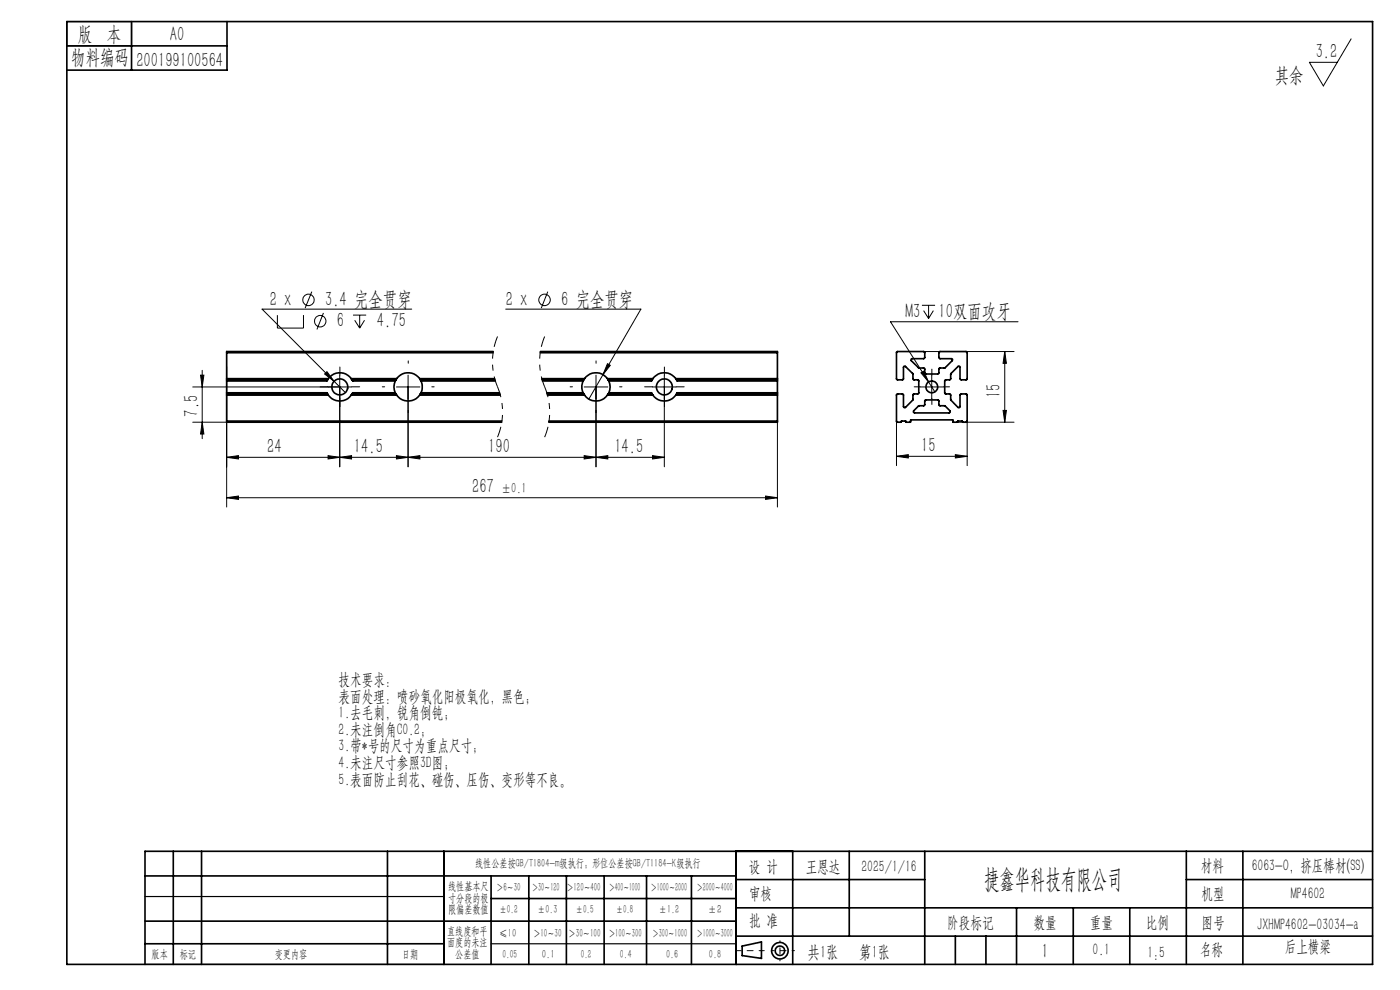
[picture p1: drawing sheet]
<svg xmlns="http://www.w3.org/2000/svg" width="297mm" height="210mm" viewBox="0 0 297 210" stroke-linecap="round" stroke-linejoin="round" font-family="sans-serif">
<g fill="none" stroke="#000" stroke-width=".21">
<path d="M286.6 8.2l-5.9 10-2.9-5h5.9M42.5 79.6h.8l-.4 2.5zM42.9 78.6v14.5M48.1 77.7v29.9M58.8 66.8v2.8h5.6v-2.8M66.1 61.9l-1.4 3.5M68.6 66.4l-1.4 3.5M69.4 78.8l1.5 2.1-2-1.6zM72.1 79.6v19.4M74.9 66.8h2.8M75.2 67.9l1.1 1.7M76.3 66.8v2.8"/>
<path d="M77.3 67.9l-1 1.7M86.6 79.6v19.4M87.3 65.6h-31.7l15.3 15.3M107.3 65.6h28.7l-11.1 19.1M116.2 61.9l-1.4 3.5M126.4 79.6v19.4M128.9 77.1l.6 .4-1.6 2zM140.9 79.6v19.4M195.4 79.1l.6-.4 1 2.3zM195.6 64.8h2.8M195.9 74.6h19.2M195.9 65.9l1.1 1.6"/>
<path d="M197 64.8v2.7M197.7 79.6v5M198 65.9l-1 1.6M213.1 74.6l.4 2.5h-.7zM213.1 74.6v15M216 68.3h-27.1l9.4 14.8M40.9 82.1h33.7M40.9 89.6h7.2M42.9 89.6l.4 2.5h-.8zM48.1 97l2.5-.3v.7zM69.6 96.7l2.5 .3-2.5 .4zM70.9 80.9l2.4 2.4"/>
<path d="M72.1 97l2.5-.3v.7zM84.1 96.7l2.5 .3-2.5 .4zM84.1 82.1h5M86.6 97l2.5-.3v.7zM123.9 96.7l2.5 .3-2.5 .4zM123.9 82.1h5M126.4 97l2.5-.3v.7zM138.4 96.7l2.5 .3-2.5 .4zM138.4 82.1h5M140.9 97h-92.8M164.9 89.6v18M190.2 96.8l2.5-.4v.7z"/>
<path d="M190.2 89.3v9.5M190.2 96.8h15M195.2 82.1h5M202.7 96.4l2.5 .4-2.5 .3zM203.1 89.6h12M205.2 89.3v9.5M212.8 87.1h.7l-.4 2.5zM48.1 105.6l2.5-.4v.7zM48.1 105.6h116.8M162.4 105.2l2.5 .4-2.5 .3z"/>
<circle cx="65.4" cy="63.6" r="1.2"/>
<circle cx="67.9" cy="68.1" r="1.21"/>
<circle cx="115.5" cy="63.6" r="1.21"/>
</g>
<path d="M105.5 71.4a13.9 13.9 0 0 0 0 10.7M115.5 71.4a13.9 13.9 0 0 0 0 10.7M105.5 82.1a13.9 13.9 0 0 1 0 10.6M115.5 82.1a13.9 13.9 0 0 1 0 10.6" fill="none" stroke="#000" stroke-width=".21" stroke-dasharray="6.3 1.3 1.3 1.3 1.3 1.3" stroke-dashoffset="4" stroke-linecap="butt"/>
<g fill="none" stroke="#000" stroke-width=".35">
<path d="M14.2 4.6h277v200h-277zM14.2 9.7h34M27.9 4.6v10.3M48.2 4.6v10.3h-34M48.1 74.8h56.5M48.1 74.8v5.5M104.6 74.6h-56.5v.2M114.6 74.8h50.3M114.6 74.6h50.3v.2M164.9 74.8v5.5M190.2 74.7l5.9-.1v1.4l-2.7 .1-.1 .2v.2l1.5 1.5 1.3 .1 .1 1.1 .1 .1h2.7l.2-.2 .1-1 1.2-.1 1.6-1.6-.2-.3h-2.6l-.1-.2 .1-1.3h5.8v5.9l-1.3 .1-.1-.2v-2.6l-.4-.1-1.6 1.6-.1 1.2-1.2 .2v2.7l.2 .2 1 .1 .1 1.2 1.7 1.6 .3-.2v-2.6h1.4v5.8l-.9 .1-.1-.3h-.9l-.1 .3h-.9l-.1-.5h-8.8l-.2 .5h-.9l-.1-.3h-.9l-.1 .3h-.8l-.1-.2v-5.7h1.4l.1 2.5 .2 .3 1.7-1.6 .1-1.2 1.1-.1 .1-.2v-2.7l-1.2-.2-.1-1.2-1.5-1.6a.24 .24 0 0 0-.3 0 .24 .24 0 0 0-.1 .2v2.5l-.2 .2h-1.2l-.1-.2zM48.1 83.6v.2"/>
<path d="M48.1 80.3v.3M48.1 89.3v.3h58.3M48.1 80.6v.2M48.1 83.3h21.3l.1 .3M48.1 83.3v.3M48.1 80.3h21.5M48.1 80.6h21.4M48.1 83.6h21.4M48.1 83.8h21.5M48.1 89.3h58.4M48.1 80.8v2.5M48.1 83.8v5.5"/>
<path d="M69.5 83.6l.1 .2M69.5 80.6l-.1 .2h-21.3M69.6 80.3a3 3 0 0 1 4.9 0M69.6 83.8a3 3 0 0 0 4.9 0M69.6 80.3l-.1 .3M74.5 80.3l.2 .3M74.5 80.3h9.6M74.5 83.8h9.6M74.7 83.6l-.2 .2M74.7 80.6l.1 .2h9.1M74.7 80.6h9.3M74.7 83.6h9.3"/>
<path d="M83.9 83.3l.1 .3M83.9 83.3h-9.1l-.1 .3M83.9 80.8a2.92 2.92 0 0 0 0 2.5M84 83.6l.1 .2M84 80.6l-.1 .2M84.1 80.3a3 3 0 0 1 4.9 0M84.1 80.3l-.1 .3M84.1 83.8a3 3 0 0 0 4.9 0M89 80.3l.2 .3M89 80.3h15.9M89 83.8h17.1M89.2 83.6l-.2 .2"/>
<path d="M89.2 80.6l.1 .2M89.2 80.6h15.8M89.2 83.6h16.8M89.3 83.3l-.1 .3M89.3 80.8a3.3 3.3 0 0 1 0 2.5M89.3 80.8h15.8M89.3 83.3h16.7M114.9 80.3h9.1M115 80.6h8.8M115.1 80.8h8.6M116 83.3h7.7M116.1 83.6h7.7"/>
<path d="M116.1 83.8h7.9M116.5 89.3h48.4M123.7 83.3l.1 .3M123.7 80.8a2.92 2.92 0 0 0 0 2.5M123.8 83.6l.2 .2M123.8 80.6l-.1 .2M124 80.3a3 3 0 0 1 4.9 0M124 80.3l-.2 .3M124 83.8a3 3 0 0 0 4.9 0M128.9 80.3l.1 .3M128.9 80.3h9.6M128.9 83.8h9.6"/>
<path d="M129 83.6l-.1 .2M129 80.6l.2 .2M129 80.6h9.3M129 83.6h9.3M129.2 83.3h9l.1 .3M129.2 83.3l-.2 .3M129.2 80.8a2.92 2.92 0 0 1 0 2.5M138.3 83.6l.2 .2M138.3 80.6l-.1 .2h-9M138.5 80.3a3 3 0 0 1 4.9 0M138.5 80.3l-.2 .3M138.5 83.8a3 3 0 0 0 4.9 0"/>
<path d="M143.4 80.3l.1 .3M143.4 80.3h21.5M143.4 83.8h21.5M143.5 83.6l-.1 .2M143.5 80.6l.2 .2h21.2M143.5 80.6h21.4M143.5 83.6h21.4M164.9 80.3v.3M164.9 83.6v.2M164.9 89.3v.3h-48.5M164.9 83.3h-21.2l-.2 .3M164.9 83.3v.3"/>
<path d="M164.9 80.6v.2M164.9 80.8v2.5M164.9 83.8v5.5M194.9 86.1l1.2-.1 .1-1 .1-.2h2.7l.2 .2 .1 1 1.1 .1 1.1 1a.26 .26 0 0 1 .1 .3 .26 .26 0 0 1-.3 .2h-7.3a.26 .26 0 0 1-.2-.2 .26 .26 0 0 1 .1-.3zM30.8 195.4h125.4M30.8 185.8h125.4M36.8 180.6v24M42.8 180.6v24M82.2 180.6v24M94.2 180.6v24M104.2 185.8v18.8M104.2 190.6h52"/>
<path d="M112.2 185.8v18.8M120.2 185.8v18.8M128.2 185.8v18.8M137.2 185.8v18.8M146.7 185.8v18.8M156.2 180.6v24M156.2 186.6h40M156.2 198.6h135M156.2 192.6h135M168.2 180.6v24M180.2 180.6v18M196.2 180.6v24"/>
<path d="M202.7 198.6v6M209.2 198.6v6M215.7 192.6v12M227.7 192.6v12M239.7 192.6v12M251.7 186.6h39.5M251.7 180.6v24M263.7 180.6v24M291.2 180.6h-260.4v24M30.8 200.2h63.4M157.4 200.7l4.1-.9v3.5l-4.1-.6z"/>
<circle cx="72.1" cy="82.1" r="1.71"/>
<circle cx="140.9" cy="82.1" r="1.71"/>
<circle cx="197.7" cy="82.1" r="1.25"/>
<circle cx="165.5" cy="201.7" r="1.74"/>
<circle cx="165.5" cy="201.7" r="1"/>
</g>
<g fill="none" stroke="#000" stroke-width=".21" stroke-dasharray="15.2 1.3 1.3 1.3">
<path d="M72.1 79.6v-1.7M86.6 77.1v-.5M126.4 77.1v-.5M140.9 79.6v-1.7M197.7 79.6v-1.3M69.6 82.1h-1.7M72.1 84.6v1.7M74.6 82.1h1.7M81.6 82.1h-.5M86.6 87.1v.5M91.6 82.1h.5M121.4 82.1h-.5"/>
<path d="M126.4 87.1v.5M131.4 82.1h.5M138.4 82.1h-1.7M140.9 84.6v1.7M143.4 82.1h1.7M195.2 82.1h-1.3M197.7 84.6v1.2M200.2 82.1h1.2"/>
</g>
<path d="M162.1 201.7h-6" fill="none" stroke="#000" stroke-width=".21" stroke-dasharray="15.2 1.3 1.3 1.3" stroke-dashoffset="14.1"/>
<path d="M168.5 201.7h-4.8" fill="none" stroke="#000" stroke-width=".21" stroke-dasharray="15.2 1.3 1.3 1.3" stroke-dashoffset="14.7"/>
<path d="M165.5 199.6v4.2" fill="none" stroke="#000" stroke-width=".21" stroke-dasharray="15.2 1.3 1.3 1.3" stroke-dashoffset="15"/>
<path d="M14.2 4.6h13.7v5.1h-13.7zM30.8 190.2h63.4M30.8 204.6h63.4M104.2 200.2h52" fill="none" stroke="#000" stroke-width=".25"/>
<g fill="#000">
<path d="M213.1 74.6l.4 2.5h-.7zM212.8 87.1h.7l-.4 2.5z"/>
<path d="M42.5 79.6h.8l-.4 2.5zM42.9 89.6l.4 2.5h-.8z"/>
<path d="M69.4 78.8l-.5 .5 2 1.6zM128.9 77.1l-1 2.4 1.6-2zM195.4 79.1l1.6 1.9-1-2.3z"/>
<path d="M86.6 97l2.5-.3v.7zM123.9 96.7l2.5 .3-2.5 .4z"/>
<path d="M84.1 96.7l2.5 .3-2.5 .4zM72.1 97l2.5-.3v.7z"/>
<path d="M126.4 97l2.5-.3v.7zM138.4 96.7l2.5 .3-2.5 .4z"/>
<path d="M190.2 96.8l2.5-.4v.7zM202.7 96.4l2.5 .4-2.5 .3z"/>
<path d="M162.4 105.2l2.5 .4-2.5 .3zM48.1 105.6l2.5-.4v.7zM69.6 96.7l2.5 .3-2.5 .4zM48.1 97l2.5-.3v.7z"/>
</g>
<text font-size="5.6" x="208.8" y="188.3">捷鑫华科技有限公司</text>
<g font-size="4.4">
<text x="16.5" y="8.6">版 本</text>
<text x="36.1" y="8.6">A0</text>
<text x="15.1" y="13.7">物料编码</text>
<text x="28.9" y="14.2">200199100564</text>
<text x="270.5" y="17.3">其余</text>
<text x="279.1" y="12.3">3.2</text>
<text x="57.2" y="64.9">2 x</text>
<text x="69" y="64.9">3.4 完全贯穿</text>
<text x="107.3" y="64.9">2 x</text>
<text x="119.1" y="64.9">6 完全贯穿</text>
<text x="71.5" y="69.4">6</text>
<text x="80" y="69.4">4.75</text>
<text x="192.1" y="67.4">M3</text>
<text x="199.1" y="67.4">10双面攻牙</text>
<text x="42" y="88.4" transform="rotate(-90 42 88.4)">7.5</text>
<text x="212.3" y="84.4" transform="rotate(-90 212.3 84.4)">15</text>
<text x="195.4" y="95.9">15</text>
<text x="56.7" y="96.1">24</text>
<text x="75.1" y="96.1">14.5</text>
<text x="103.6" y="96.1">190</text>
<text x="130.3" y="96.1">14.5</text>
<text x="100.2" y="104.7">267</text>
<text x="221" y="203.2">1</text>
</g>
<g font-size="3.8">
<text x="171.3" y="203.2">共1张</text>
<text x="182.3" y="203.2">第1张</text>
</g>
<g font-size="3.5">
<text x="71.8" y="145.3">技术要求：</text>
<text x="71.8" y="148.8">表面处理：喷砂氧化阳极氧化，黑色；</text>
<text x="71.8" y="152.3">1.去毛刺，锐角倒钝；</text>
<text x="71.8" y="155.9">2.未注倒角C0.2；</text>
<text x="71.8" y="159.4">3.带*号的尺寸为重点尺寸；</text>
<text x="71.8" y="162.9">4.未注尺寸参照3D图；</text>
<text x="71.8" y="166.5">5.表面防止刮花、碰伤、压伤、变形等不良。</text>
<text x="158.9" y="184.9">设 计</text>
<text x="170.9" y="184.9">王恩达</text>
<text x="182.7" y="184.9">2025/1/16</text>
<text x="254.7" y="184.7">材料</text>
<text x="265.5" y="184.7">6063-O，挤压棒材(SS)</text>
<text x="158.9" y="190.8">审核</text>
<text x="254.9" y="190.7">机型</text>
<text x="273.8" y="190.8">MP4602</text>
<text x="158.9" y="196.5">批 准</text>
<text x="200.9" y="196.9">阶段标记</text>
<text x="219.3" y="196.9">数量</text>
<text x="231.2" y="196.9">重量</text>
<text x="243.1" y="196.9">比例</text>
<text x="254.9" y="196.9">图号</text>
<text x="266.7" y="197.3">JXHMP4602-03034-a</text>
<text x="231.8" y="202.5">0.1</text>
<text x="243.4" y="203.2">1:5</text>
<text x="254.5" y="202.5">名称</text>
<text x="272.5" y="201.8">后上横梁</text>
</g>
<text font-size="3.1" x="106.3" y="104.7">±0.1</text>
<g font-size="2.5">
<text x="100.8" y="184">线性公差按GB/T1804-m级执行；形位公差按GB/T1184-K级执行</text>
<text x="95.1" y="188.8">线性基本尺</text>
<text x="95.1" y="191.3">寸分段的极</text>
<text x="105.3" y="189.1">＞6～30</text>
<text x="112.9" y="189.1">＞30～120</text>
<text x="120.2" y="188.9">＞120～400</text>
<text x="129.2" y="188.9">＞400～1000</text>
<text x="138.1" y="189.1">＞1000～2000</text>
<text x="147.8" y="189.1">＞2000～4000</text>
<text x="95.1" y="193.8">限偏差数值</text>
<text x="105.9" y="193.8">±0.2</text>
<text x="114.1" y="193.8">±0.3</text>
<text x="122.2" y="193.8">±0.5</text>
<text x="130.7" y="193.8">±0.8</text>
<text x="139.8" y="193.8">±1.2</text>
<text x="150.2" y="193.8">±2</text>
<text x="32.2" y="203.2">版本</text>
<text x="38.1" y="203.2">标记</text>
<text x="58.3" y="203.2">变更内容</text>
<text x="85.3" y="203.2">日期</text>
<text x="94.8" y="198.3">直线度和平</text>
<text x="94.8" y="200.7">面度的未注</text>
<text x="96.6" y="203.2">公差值</text>
<text x="105.9" y="198.7">≤10</text>
<text x="106.6" y="203.2">0.05</text>
<text x="113.2" y="198.7">＞10～30</text>
<text x="115" y="203.2">0.1</text>
<text x="120.6" y="198.7">＞30～100</text>
<text x="123.2" y="203.2">0.2</text>
<text x="129.1" y="198.7">＞100～300</text>
<text x="131.5" y="203.2">0.4</text>
<text x="138.4" y="198.7">＞300～1000</text>
<text x="141.3" y="203.2">0.6</text>
<text x="147.8" y="198.7">＞1000～3000</text>
<text x="150.4" y="203.2">0.8</text>
</g>
</svg>
